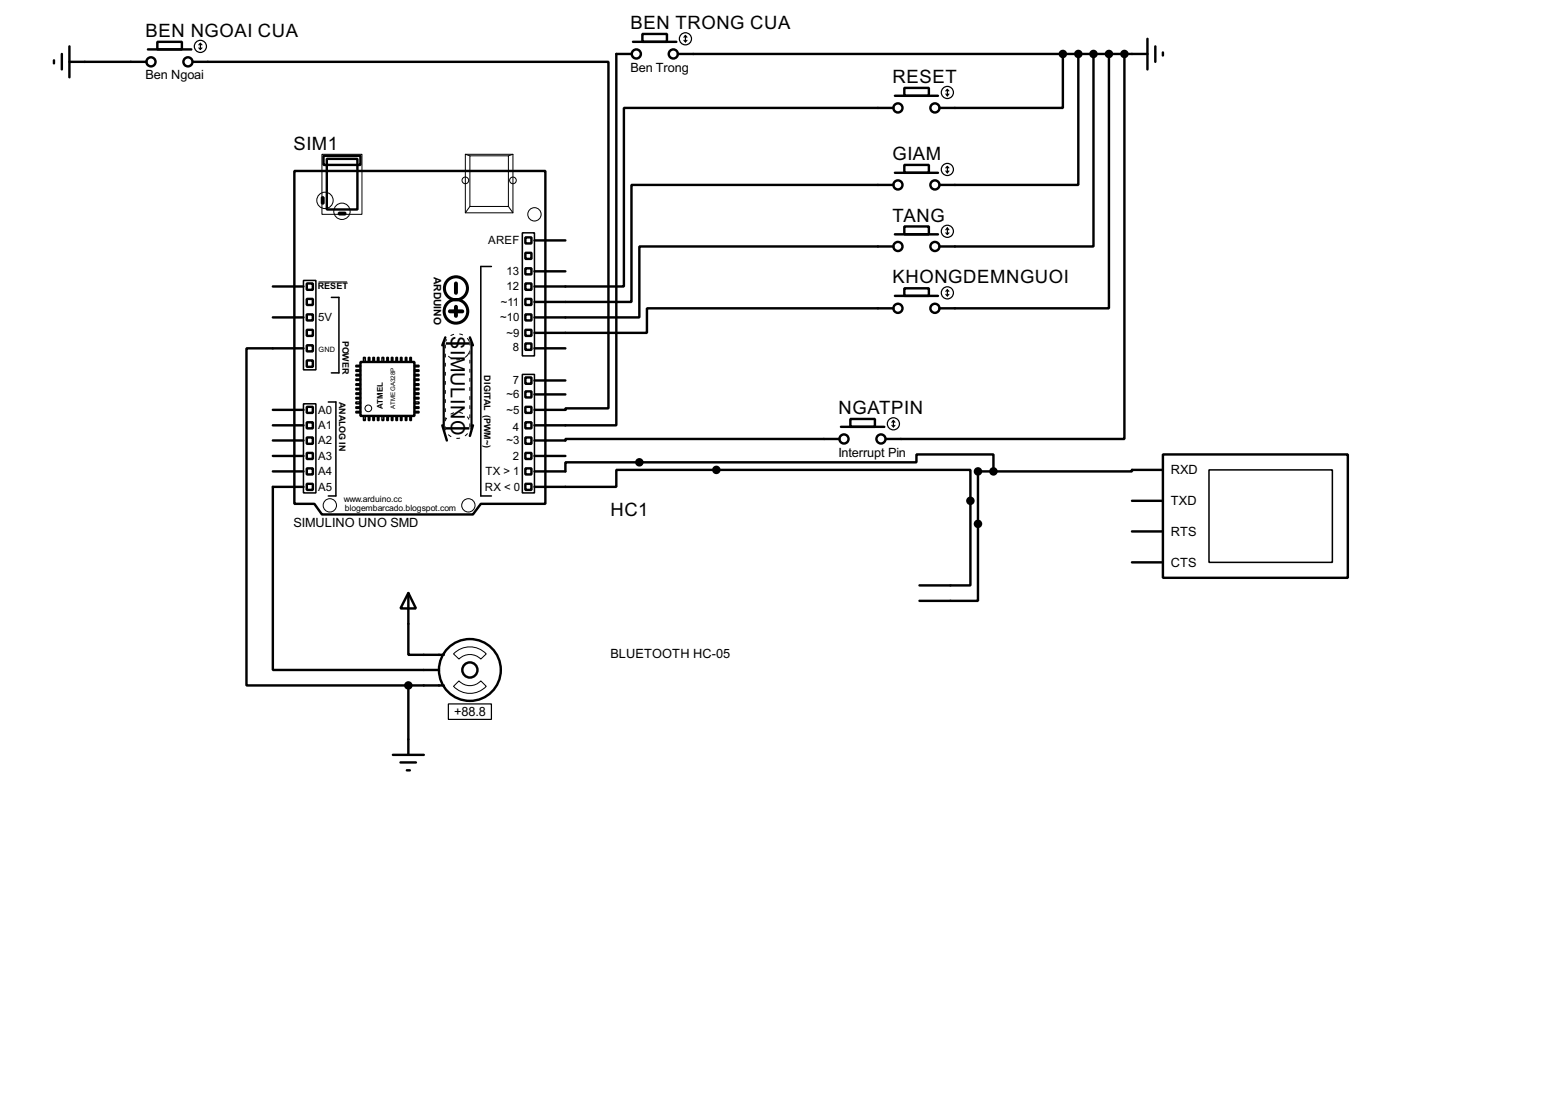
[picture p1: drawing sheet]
<svg xmlns="http://www.w3.org/2000/svg" width="256mm" height="180mm" viewBox="0 0 256 180" stroke-linecap="round" stroke-linejoin="round" font-family="sans-serif">
<g fill="none" stroke="#000" stroke-width=".4">
<path d="M8.9 10v.5M10.2 8.9v2.6M11.5 10.2h12.7M11.5 7.7v5.1M24.4 8.2h7.2M26 6.9h4v1.3h-4zM31.8 10.2h68.6v57.2h-7.1v.2h-5.1M104.2 8.9h-2.5v61.3h-13.5M104.4 6.9h7.2M106 5.6h4v1.3h-4zM111.8 8.9h77.5M147.4 17.8h-44.5v29.5h-14.7"/>
<path d="M147.6 15.8h7.1M149.2 14.5h4v1.3h-4zM175.3 8.9v8.9h-20.3M177.9 8.9v21.6h-22.9M180.4 8.9v31.8h-25.4M182.9 8.9v42h-27.9M185.5 8.9v63.5h-39.4M189.3 6.4v5.1M190.6 7.7v2.5M191.8 8.7v.5M48.6 28.2h41.4v54.9h-10.7l-1.3 1.8h-24.9l-1.2-1.8h-3.3zM53.1 32.6h.3v1h-.3z"/>
<path d="M53.4 25.7h6.1v1.5h-6.1zM53.9 26.2h5.1v8.4h-5.1zM55.9 35.1h1.1v.3h-1.1zM86.7 39.2h1v1h-1zM88.2 39.7h5.1M147.4 30.5h-43.2v19.3h-16M147.6 28.5h7.1M147.6 38.7h7.1M149.2 27.2h4v1.3h-4zM149.2 37.4h4v1.3h-4zM45 52.4h5.1M45 47.3h5.1"/>
<path d="M50.1 57.5h-9.4v55.6h26.7M50.6 46.8h1v1h-1zM50.6 49.3h1v1h-1zM50.6 51.9h1v1h-1zM50.6 54.4h1v1h-1zM50.6 57h1v1h-1zM50.6 59.5h1v1h-1zM59.5 59.7h8.9v8.9h-8.9zM73.2 56.7h4.6v14h-4.6zM73.5 55.7l-.5 1.3M77.5 55.7l.5 1.3M86.7 44.3h1v1h-1z"/>
<path d="M86.7 46.8h1v1h-1zM86.7 49.3h1v1h-1zM86.7 51.9h1v1h-1zM86.7 54.4h1v1h-1zM86.7 56.7h1v1h-1zM86.7 41.7h1v1h-1zM88.2 57.5h5.1M88.2 44.8h5.1M147.4 40.7h-41.9v11.7h-17.3M147.4 50.9h-40.7v4h-18.5M147.6 48.8h7.1M149.2 47.6h4v1.2h-4z"/>
<path d="M45 77.8h5.1M45 75.2h5.1M45 72.7h5.1M45 70.2h5.1M45 67.6h5.1M50.6 67.1h1v1h-1zM50.6 69.7h1v1h-1zM50.6 72.2h1v1h-1zM50.6 74.7h1v1h-1zM50.6 77.3h1v1h-1zM50.6 79.8h1v1h-1zM73 70.2l.7 2.5"/>
<path d="M78 70.2l-.5 1.7M86.7 62.3h1v1h-1zM86.7 64.6h1v1h-1zM86.7 67.1h1v1h-1zM86.7 69.7h1v1h-1zM86.7 72.2h1v1h-1zM86.7 74.7h1v1h-1zM86.7 77.3h1v1h-1zM86.7 79.8h1v1h-1zM88.2 77.8h5.1v-1.5h57.9v-1.3h12.7v2.8M88.2 75.2h5.1M88.2 65.1h5.1"/>
<path d="M88.2 62.8h5.1M138.5 72.4h-45.2v.3h-5.1M138.7 70.4h7.2M140.3 69.1h4v1.3h-4zM163.9 77.8h-2.6v21.3h-9.6M191.8 75h30.5v20.3h-30.5zM191.8 77.5h-5.1v.3h-22.8M50.1 80.3h-5.1v30.2h27.4M67.4 97.8l1.2 2.6h-2.5zM67.4 97.8v10.2h5.8M88.2 80.3h13.5v-2.8h58.4v19.1h-8.4M186.7 87.7h5.1"/>
<path d="M186.7 82.6h5.1M186.7 92.8h5.1M67.4 113.1v11.4M67.4 113.1h5.8M64.8 124.5h5.1M66.1 125.8h2.5M67.1 127.1h.5"/>
<circle cx="24.9" cy="10.2" r=".75"/>
<circle cx="31" cy="10.2" r=".75"/>
<circle cx="104.9" cy="8.9" r=".75"/>
<circle cx="111" cy="8.9" r=".75"/>
<circle cx="148.1" cy="17.8" r=".75"/>
<circle cx="154.2" cy="17.8" r=".75"/>
<circle cx="148.1" cy="30.5" r=".75"/>
<circle cx="154.2" cy="30.5" r=".75"/>
<circle cx="148.1" cy="50.9" r=".75"/>
<circle cx="148.1" cy="40.7" r=".75"/>
<circle cx="154.2" cy="50.9" r=".75"/>
<circle cx="154.2" cy="40.7" r=".75"/>
<circle cx="139.2" cy="72.4" r=".75"/>
<circle cx="145.3" cy="72.4" r=".75"/>
<circle cx="77.5" cy="110.5" r="5.1"/>
<circle cx="77.5" cy="110.5" r="1.25"/>
</g>
<g fill="none" stroke="#000" stroke-width=".25">
<path d="M86.2 38.4h2v20.3h-2zM50.1 46.3h2v14.7h-2zM54.7 49.1h1.2v12.4h-1.2M60 59h.3v.7h-.3zM60.8 59h.2v.7h-.2zM61.5 59h.3v.7h-.3zM62.3 59h.2v.7h-.2zM63 59h.3v.7h-.3zM63.8 59h.3v.7h-.3zM64.6 59h.2v.7h-.2zM65.3 59h.3v.7h-.3zM66.1 59h.2v.7h-.2z"/>
<path d="M66.9 59h.2v.7h-.2zM67.6 59h.3v.7h-.3zM81.1 44h-1.8v37.8h1.8M50.1 66.6h2v14.7h-2zM54.2 66.3h1.2v15.5h-1.2M58.7 61h.8v.3h-.8zM58.7 61.8h.8v.2h-.8zM58.7 62.5h.8v.3h-.8zM58.7 63.3h.8v.3h-.8zM58.7 64.1h.8v.2h-.8zM58.7 64.8h.8v.3h-.8zM58.7 65.6h.8v.2h-.8z"/>
<path d="M58.7 66.3h.8v.3h-.8zM58.7 67.1h.8v.3h-.8zM58.7 67.9h.8v.2h-.8zM58.7 60.3h.8v.2h-.8zM60 68.6h.3v.8h-.3zM60.8 68.6h.2v.8h-.2zM61.5 68.6h.3v.8h-.3zM62.3 68.6h.2v.8h-.2zM63 68.6h.3v.8h-.3zM63.8 68.6h.3v.8h-.3zM64.6 68.6h.2v.8h-.2zM65.3 68.6h.3v.8h-.3z"/>
<path d="M66.1 68.6h.2v.8h-.2zM66.9 68.6h.2v.8h-.2zM67.6 68.6h.3v.8h-.3zM68.4 61h.7v.3h-.7zM68.4 61.8h.7v.2h-.7zM68.4 62.5h.7v.3h-.7zM68.4 63.3h.7v.3h-.7zM68.4 64.1h.7v.2h-.7zM68.4 64.8h.7v.3h-.7zM68.4 65.6h.7v.2h-.7zM68.4 66.3h.7v.3h-.7zM68.4 67.1h.7v.3h-.7z"/>
<path d="M68.4 67.9h.7v.2h-.7zM68.4 60.3h.7v.2h-.7zM86.2 61.8h2v19.5h-2zM199.4 77.5h20.4v15.3h-20.4z"/>
</g>
<g fill="none" stroke="#fff" stroke-width=".16">
<path d="M73.5 56.4v14.5M77.5 56.4v14.5"/>
<circle cx="75.4" cy="57.2" r="2.15"/>
<circle cx="75.4" cy="70.2" r="2.15"/>
</g>
<circle cx="75.4" cy="57.2" r="2.15" fill="none" stroke="#000" stroke-width=".16" stroke-dasharray="2 1 .5 1 .5 1"/>
<g fill="none" stroke="#000" stroke-width=".16" stroke-dasharray=".5 1">
<path d="M77.5 56.4v14.5M73.5 70.9v-14.5"/>
<circle cx="75.4" cy="70.2" r="2.15"/>
</g>
<g fill="none" stroke="#000" stroke-width=".5">
<circle cx="75.2" cy="51.4" r="1.95"/>
<circle cx="75.2" cy="47.6" r="1.9"/>
</g>
<path d="M74.2 51.4h2.1M75.2 46.8v1.5M75.2 50.6v1.5" fill="none" stroke="#000" stroke-width=".65"/>
<g fill="none" stroke="#000" stroke-width=".16">
<path d="M53.1 25.5h6.6v9.9h-6.6zM76.8 25.5h7.8v9.6h-7.8zM76.8 25.5l.7 .2M77.5 25.7h6.4v8.4h-6.4zM77.5 34.1l-.7 1M83.9 34.1l.7 1M84.6 25.5l-.7 .2M52.6 46.5h4.6M74.8 113.2l.9-.9a2.45 2.45 0 0 0 3.6 0l.9 .9a3.7 3.7 0 0 1-5.4 0zM74.8 107.9a3.7 3.7 0 0 1 5.4 0l-.9 .8a2.54 2.54 0 0 0-3.6 0z"/>
<circle cx="53.6" cy="33.1" r="1.35"/>
<circle cx="56.4" cy="34.9" r="1.35"/>
<circle cx="76.7" cy="29.8" r=".55"/>
<circle cx="84.6" cy="29.8" r=".55"/>
<circle cx="88.1" cy="35.4" r="1.1"/>
<circle cx="60.7" cy="67.4" r=".55"/>
<circle cx="54.4" cy="83.4" r="1.1"/>
<circle cx="77.2" cy="83.4" r="1.1"/>
</g>
<g fill="none" stroke="#000" stroke-width=".2">
<path d="M32.8 7.9l.3 .3M33.1 7.2v1M33.1 7.2l-.3 .2M33.1 7.2l.2 .2M33.3 7.9l-.2 .3M112.8 6.7l.3 .2M113.1 5.9v1M113.1 5.9l-.3 .3M113.1 5.9l.2 .3M113.3 6.7l-.2 .2M156 15.5l.3 .3M156.3 14.8v1"/>
<path d="M156.3 14.8l-.3 .2M156.3 14.8l.2 .2M156.5 15.5l-.2 .3M156 28.2l.3 .3M156 38.4l.3 .3M156.3 27.5v1M156.3 37.6v1.1M156.3 27.5l-.3 .2M156.3 27.5l.2 .2M156.3 37.6l-.3 .3M156.3 37.6l.2 .3M156.5 28.2l-.2 .3"/>
<path d="M156.5 38.4l-.2 .3M156 48.6l.3 .2M156.3 47.8v1M156.3 47.8l-.3 .3M156.3 47.8l.2 .3M156.5 48.6l-.2 .2M147.1 70.2l.3 .2M147.4 69.4v1M147.4 69.4l-.3 .3M147.4 69.4l.2 .3M147.6 70.2l-.2 .2M74 116.1h7.1v2.6h-7.1z"/>
<circle cx="33" cy="7.7" r="1"/>
<circle cx="113" cy="6.4" r="1"/>
<circle cx="156.2" cy="15.3" r="1"/>
<circle cx="156.2" cy="28" r="1"/>
<circle cx="156.2" cy="38.2" r="1"/>
<circle cx="156.2" cy="48.3" r="1"/>
<circle cx="147.3" cy="69.9" r="1"/>
</g>
<g fill="#000" stroke="#000" stroke-width=".4">
<circle cx="175.3" cy="8.9" r=".5"/>
<circle cx="177.8" cy="8.9" r=".5"/>
<circle cx="180.3" cy="8.9" r=".5"/>
<circle cx="182.9" cy="8.9" r=".5"/>
<circle cx="185.4" cy="8.9" r=".5"/>
<circle cx="105.4" cy="76.3" r=".5"/>
<circle cx="118.1" cy="77.5" r=".5"/>
<circle cx="161.3" cy="77.8" r=".5"/>
<circle cx="163.8" cy="77.8" r=".5"/>
<circle cx="160" cy="82.6" r=".5"/>
<circle cx="161.3" cy="86.4" r=".5"/>
<circle cx="67.3" cy="113.1" r=".5"/>
</g>
<g font-size="3.7">
<text x="74.4" y="55.4" transform="rotate(90 74.4 55.4)">S</text>
<text x="74.4" y="57.7" transform="rotate(90 74.4 57.7)">IMULINO</text>
</g>
<g font-size="3.4">
<text x="104" y="4.8">BEN TRONG CUA</text>
<text x="24" y="6.1">BEN NGOAI CUA</text>
<text x="147.2" y="13.7">RESET</text>
<text x="48.4" y="24.7">SIM1</text>
<text x="147.2" y="26.4">GIAM</text>
<text x="147.2" y="36.6">TANG</text>
<text x="147.2" y="46.7">KHONGDEMNGUOI</text>
<text x="138.3" y="68.3">NGATPIN</text>
<text x="100.7" y="85.1">HC1</text>
</g>
<g font-size="2.4">
<text x="104" y="11.8">Ben Trong</text>
<text x="24" y="13.1">Ben Ngoai</text>
<text x="138.3" y="75.3">Interrupt Pin</text>
<text x="193.1" y="78.2">RXD</text>
<text x="193.1" y="83.3">TXD</text>
<text x="48.4" y="87">SIMULINO UNO SMD</text>
<text x="193.1" y="88.4">RTS</text>
<text x="193.1" y="93.5">CTS</text>
<text x="100.7" y="108.6">BLUETOOTH HC-05</text>
<text x="74.9" y="118.1">+88.8</text>
</g>
<g font-size="2.1">
<text x="80.5" y="40.3">AREF</text>
<text x="83.6" y="45.4">13</text>
<text x="83.6" y="47.9">12</text>
<text x="52.5" y="53">5V</text>
<text x="82.5" y="53">~10</text>
<text x="82.6" y="50.4">~11</text>
<text x="83.6" y="55.6">~9</text>
<text x="84.6" y="57.9">8</text>
<text x="83.6" y="65.7">~6</text>
<text x="84.6" y="63.4">7</text>
<text x="52.5" y="68.3">A0</text>
<text x="52.5" y="70.8">A1</text>
<text x="83.6" y="68.3">~5</text>
<text x="84.6" y="71.1">4</text>
<text x="52.5" y="73.3">A2</text>
<text x="52.5" y="75.8">A3</text>
<text x="83.6" y="73.3">~3</text>
<text x="84.6" y="75.8">2</text>
<text x="52.5" y="78.4">A4</text>
<text x="52.5" y="81">A5</text>
<text x="80" y="81">RX &lt; 0</text>
<text x="80.1" y="78.4">TX &gt; 1</text>
</g>
<text font-size="1.9" x="71.6" y="45.7" transform="rotate(90 71.6 45.7)">ARDUINO</text>
<g font-size="1.7">
<text x="52.4" y="47.7">RESET</text>
<text x="56.5" y="56.2" transform="rotate(90 56.5 56.2)">POWER</text>
<text x="79.9" y="61.9" transform="rotate(90 79.9 61.9)">DIGITAL (PWM~)</text>
<text x="56" y="66.4" transform="rotate(90 56 66.4)">ANALOG IN</text>
</g>
<g font-size="1.6">
<text x="56.7" y="82.9">www.arduino.cc</text>
<text x="56.9" y="84.3">blogembarcado.blogspot.com</text>
</g>
<text font-size="1.5" x="63.1" y="67.4" transform="rotate(-90 63.1 67.4)">ATMEL</text>
<text font-size="1.4" x="52.5" y="58.1">GND</text>
<text font-size="1.2" x="65.2" y="67.4" transform="rotate(-90 65.2 67.4)">ATMEGA328P</text>
</svg>
